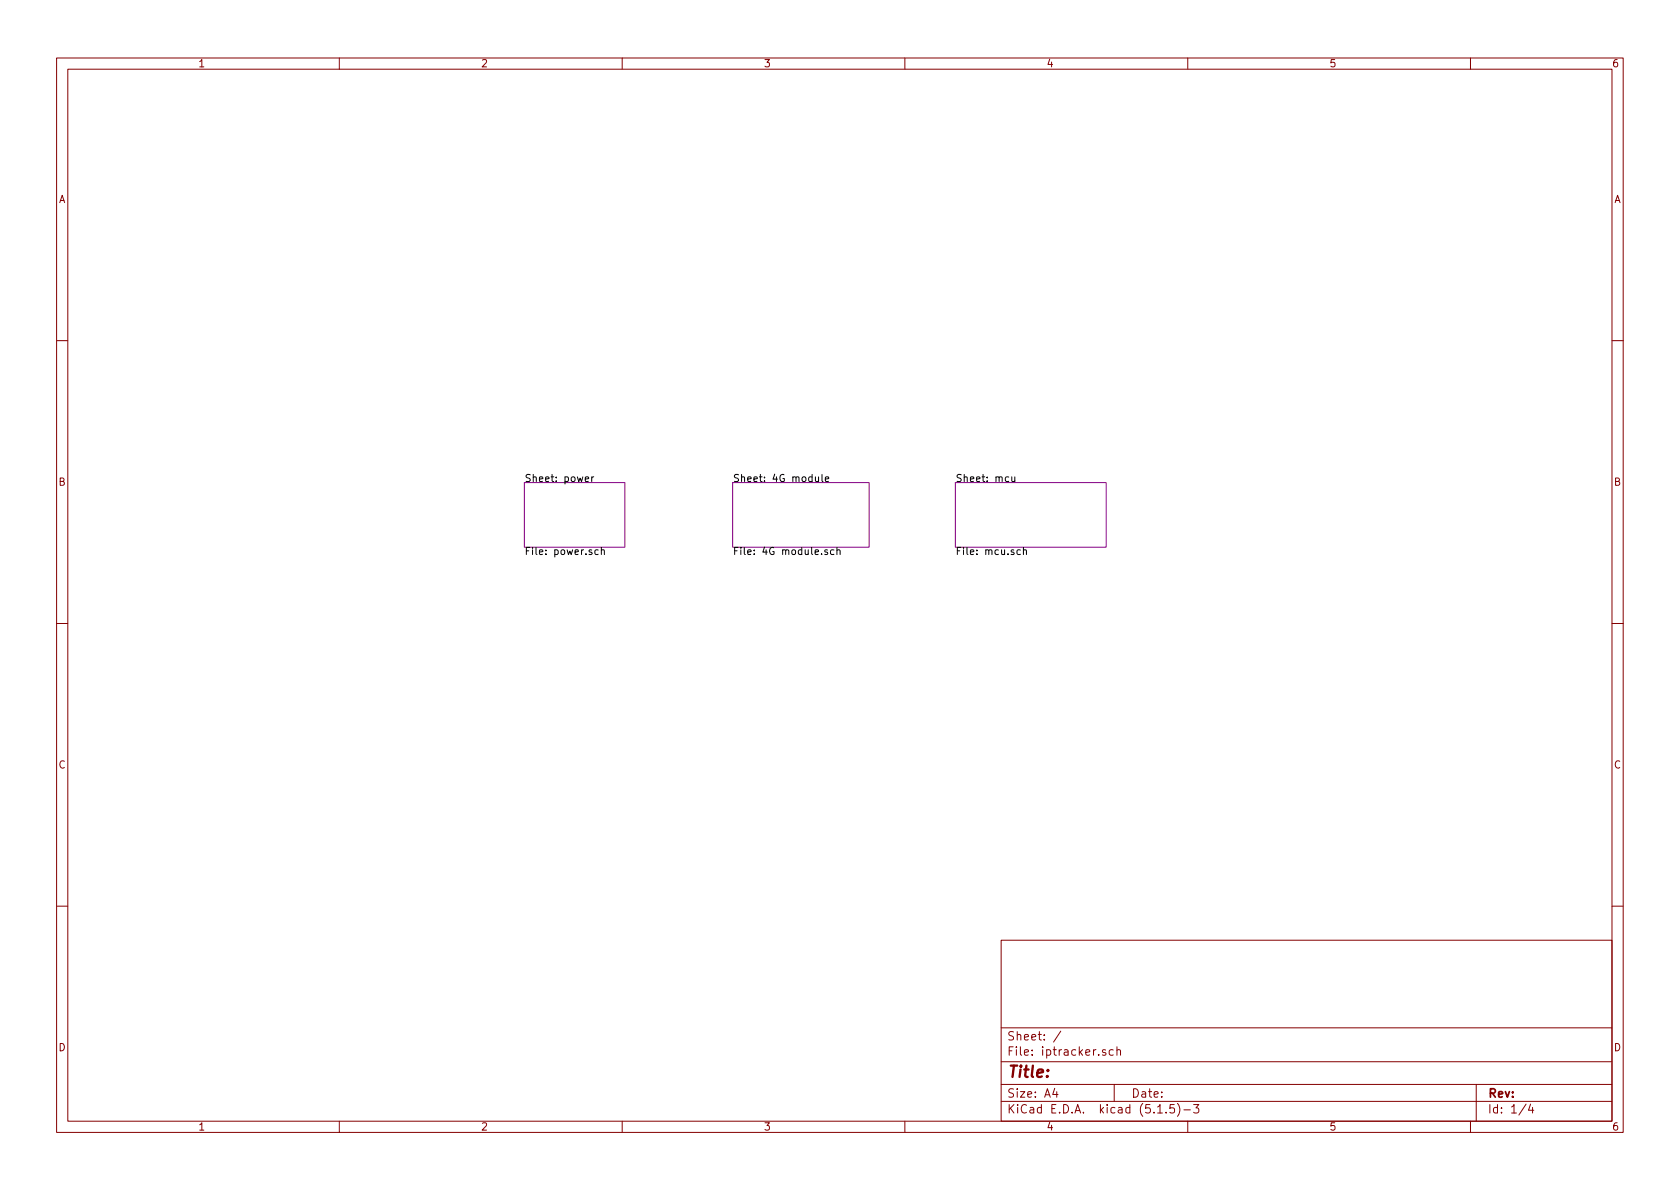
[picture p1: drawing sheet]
<svg xmlns="http://www.w3.org/2000/svg" width="297mm" height="210mm" viewBox="0 0 297 210" stroke-linecap="round" stroke-linejoin="round" font-family="sans-serif">
<g fill="none" stroke="#840000" stroke-width=".18">
<path d="M10 10.3h277v189.9h-277zM12 12.2h273v186.1h-273zM60 10.3v1.9M110 10.3v1.9M160 10.3v1.9M210 10.3v1.9M260 10.3v1.9M10 60.2h2M285 60.2h2M10 110.3h2M285 110.3h2M10 160.2h2"/>
<path d="M177 166.3h108v32h-108zM285 160.2h2M60 198.3v1.9M110 198.3v1.9M160 198.3v1.9M177 194.8h108M177 191.8h108M177 187.8h108M177 181.8h108M186.5 192.5l-.4 1h1M186.8 193v1M187.6 182.3l-1.3 2"/>
<path d="M195.5 185.7l-.4-.1-.2 .2 .1 .2 .5 .2v.3h-.6M196.8 185.7l-.4-.1-.3 .3 .1 .6 .2 .1 .4-.1M197 191.8v3M197.5 185.7l.2-.1 .3 .1 .1 .9M197.5 185.1v1.5M204.7 196.8h.8M206.2 196.7v.1M207.6 195.3h-.7l-.1 .7 .2-.1 .5 .1 .2 .2-.1 .5-.2 .1-.6-.1M208.2 195.1a1.71 1.71 0 0 1 0 2.3M209.3 196.3h1.2M210 198.3v1.9M211 195.3h1l-.5 .6 .4 .1v.7l-.2 .1-.7-.1"/>
<path d="M260 198.3v1.9M261 191.8v6.5M269.8 195.2l-1.2 2M270.6 195.2l-.3 1.1h.9M271 195.8v1"/>
</g>
<path d="M92.7 85.3h17.8v11.5h-17.8zM129.5 85.3h24.2v11.5h-24.2zM168.9 85.3h26.7v11.5h-26.7z" fill="none" stroke="#840084" stroke-width=".18"/>
<g fill="none" stroke="#000" stroke-width=".18">
<path d="M103.5 84.7l.6-.1-.1-.2-.3-.1-.2 .2v.6h.5M104.6 84.3v.9M105 84.3l-.4 .3M105.8 97.3l-.4-.1-.2 .3 .1 .5h.5M106.3 97.4l.2-.2 .3 .1 .1 .8M106.3 96.8v1.3M144.2 84.3v.8l.4 .1 .1-.2M144.7 84.3v.9M145.3 83.9v1.1l.2 .2M145.9 84.7l.6-.1v-.2l-.4-.1-.2 .2 .1 .6h.5M146.3 97.3l-.3-.1-.2 .2 .1 .2 .4 .1v.3h-.5M147.4 97.3l-.3-.1-.3 .3 .2 .5h.4"/>
<path d="M148 97.4l.2-.2 .3 .1v.8M148 96.8v1.3M178.4 84.4l-.4-.1-.3 .3 .2 .5h.5M178.9 84.3v.8l.3 .1 .2-.2M179.4 84.3v.9M180.4 97.3l-.4-.1-.2 .3 .1 .5h.5M180.9 97.4l.2-.2 .3 .1 .1 .8M180.9 96.8v1.3"/>
</g>
<text font-size="2.8" fill="#840000" x="178" y="190.5">Title:</text>
<g font-size="2.1" fill="#840000">
<text x="178" y="184">Sheet: /</text>
<text x="178" y="186.7">File: iptracker.sch</text>
<text x="178" y="196.9">KiCad E.D.A. kicad (5.1.5)-3</text>
<text x="178" y="194.1">Size: A4</text>
<text x="200" y="194.1">Date:</text>
<text x="263" y="194.1">Rev:</text>
<text x="263" y="196.9">Id: 1/4</text>
</g>
<g font-size="1.8" fill="#840000">
<text x="35" y="11.9">1</text>
<text x="85" y="11.9">2</text>
<text x="135" y="11.9">3</text>
<text x="185" y="11.9">4</text>
<text x="235" y="11.9">5</text>
<text x="285" y="11.9">6</text>
<text x="10.4" y="35.9">A</text>
<text x="285.4" y="35.9">A</text>
<text x="10.4" y="85.9">B</text>
<text x="285.4" y="85.9">B</text>
<text x="10.4" y="135.9">C</text>
<text x="285.4" y="135.9">C</text>
<text x="10.4" y="185.9">D</text>
<text x="285.4" y="185.9">D</text>
<text x="35" y="199.9">1</text>
<text x="85" y="199.9">2</text>
<text x="135" y="199.9">3</text>
<text x="185" y="199.9">4</text>
<text x="235" y="199.9">5</text>
<text x="285" y="199.9">6</text>
</g>
<g font-size="1.8">
<text x="92.7" y="85.2">Sheet: power</text>
<text x="129.5" y="85.2">Sheet: 4G module</text>
<text x="168.9" y="85.2">Sheet: mcu</text>
<text x="92.7" y="98.1">File: power.sch</text>
<text x="129.5" y="98.1">File: 4G module.sch</text>
<text x="168.9" y="98.1">File: mcu.sch</text>
</g>
</svg>
